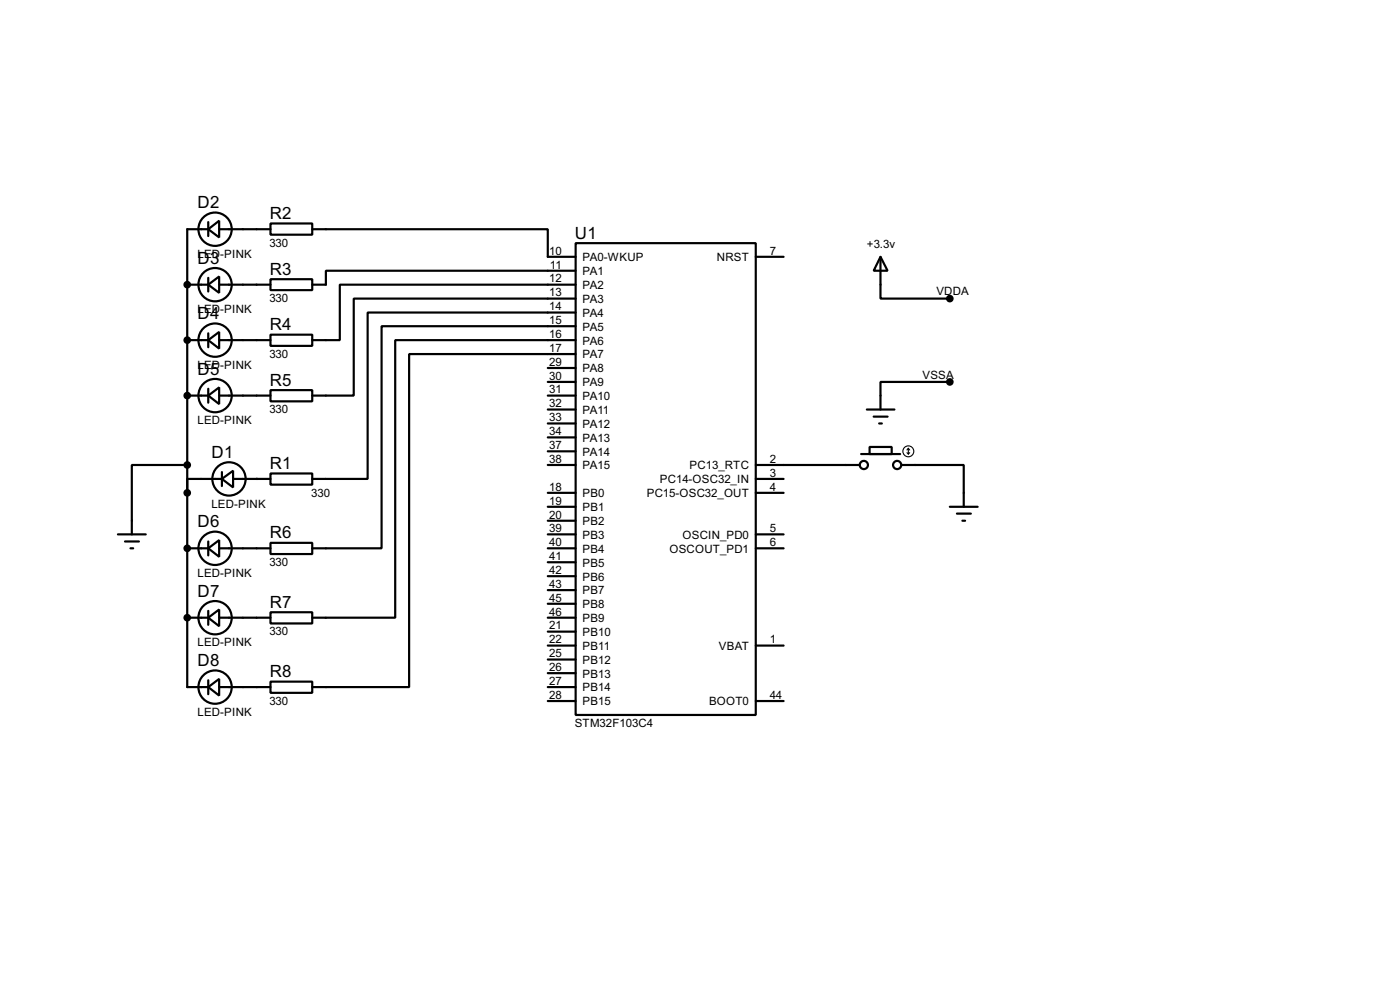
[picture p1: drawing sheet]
<svg xmlns="http://www.w3.org/2000/svg" width="256mm" height="180mm" viewBox="0 0 256 180" stroke-linecap="round" stroke-linejoin="round" font-family="sans-serif">
<g fill="#000">
<circle cx="34.3" cy="52.1" r=".2"/>
<circle cx="34.3" cy="72.4" r=".2"/>
<circle cx="34.3" cy="62.3" r=".2"/>
<circle cx="47" cy="87.7" r=".2"/>
<circle cx="34.3" cy="113.1" r=".2"/>
<circle cx="34.3" cy="100.4" r=".2"/>
</g>
<g fill="none" stroke="#000" stroke-width=".4">
<path d="M34.3 52.1h3.9M38.2 42l2-1.6v3.1zM38.2 52.1l2-1.5v3zM38.2 42h-3.9v83.8h3.9M38.2 40.7v2.5M38.2 50.9v2.5M40.2 42h9.4M40.2 52.1h9.4M49.6 40.9h7.6v2.1h-7.6zM49.6 51.1h7.6v2h-7.6zM57.2 42h43.2v5h5.1M105.5 44.5h33v86.4h-33z"/>
<path d="M105.5 57.2h-38.1v30.5h-10.2M105.5 49.6h-45.8v2.5h-2.5M105.5 52.1h-43.2v10.2h-5.1M105.5 54.7h-40.7v17.7h-7.6M105.5 59.7h-35.6v40.7h-12.7M138.5 47h5.1M161.3 47l1.3 2.6h-2.5zM161.3 47v7.7h12.7M34.3 62.3h3.9M34.3 72.4h3.9M38.2 62.3l2-1.5v3zM38.2 72.4l2-1.5v3.1z"/>
<path d="M38.2 61v2.6M38.2 71.2v2.5M40.2 62.3h9.4M40.2 72.4h9.4M49.6 61.3h7.6v2h-7.6zM49.6 71.4h7.6v2.1h-7.6zM100.4 72.4h5.1M100.4 67.4h5.1M100.4 69.9h5.1M100.4 75h5.1M100.4 77.5h5.1M105.5 62.3h-33.1v50.8h-15.2"/>
<path d="M105.5 64.8h-30.5v61h-17.8M158.8 75h5.1M160.1 76.3h2.5M161.1 77.5h.5M174 69.9h-12.7v5.1M21.6 97.8h5.1M22.9 99.1h2.6M34.3 85.1h-10.1v12.7M38.2 99.1v2.6M40.7 87.7l2-1.5v3zM40.7 87.7h-6.4v2.5M40.7 86.4v2.6"/>
<path d="M42.7 87.7h6.9M49.6 86.7h7.6v2h-7.6zM49.6 99.4h7.6v2h-7.6zM100.4 85.1h5.1M100.4 97.8h5.1M100.4 90.2h5.1M100.4 92.8h5.1M100.4 95.3h5.1M100.4 80.1h5.1M100.4 82.6h5.1M138.5 85.1h19M138.5 97.8h5.1"/>
<path d="M138.5 90.2h5.1M138.5 87.7h5.1M157.8 83.1h7.1M159.3 81.8h4.1v1.3h-4.1zM165.2 85.1h11.4v7.7M174 92.8h5.1M175.3 94h2.6M176.3 95.3h.5M23.9 100.4h.5M34.3 100.4h3.9M34.3 113.1h3.9M38.2 100.4l2-1.5v3z"/>
<path d="M38.2 113.1l2-1.5v3zM38.2 111.8v2.6M40.2 100.4h9.4M40.2 113.1h9.4M49.6 112.1h7.6v2h-7.6zM100.4 100.4h5.1M100.4 113.1h5.1M100.4 110.5h5.1M100.4 115.6h5.1M100.4 118.2h5.1M100.4 102.9h5.1M100.4 105.5h5.1"/>
<path d="M100.4 108h5.1M138.5 100.4h5.1M138.5 118.2h5.1M38.2 125.8l2-1.5v3zM38.2 124.5v2.6M40.2 125.8h9.4M49.6 124.8h7.6v2h-7.6zM100.4 125.8h5.1M100.4 128.3h5.1M100.4 120.7h5.1M100.4 123.2h5.1M138.5 128.3h5.1"/>
<circle cx="39.4" cy="42" r="3.1"/>
<circle cx="39.4" cy="52.1" r="3.1"/>
<circle cx="39.4" cy="72.4" r="3.1"/>
<circle cx="39.4" cy="62.3" r="3.1"/>
<circle cx="41.9" cy="87.7" r="3.1"/>
<circle cx="158.2" cy="85.1" r=".75"/>
<circle cx="164.3" cy="85.1" r=".75"/>
<circle cx="39.4" cy="113.1" r="3.1"/>
<circle cx="39.4" cy="100.4" r="3.1"/>
<circle cx="39.4" cy="125.8" r="3.1"/>
</g>
<g fill="#000" stroke="#000" stroke-width=".4">
<circle cx="34.3" cy="52.1" r=".5"/>
<circle cx="174" cy="54.7" r=".5"/>
<circle cx="34.3" cy="72.4" r=".5"/>
<circle cx="34.3" cy="62.3" r=".5"/>
<circle cx="174" cy="69.9" r=".5"/>
<circle cx="34.3" cy="90.2" r=".5"/>
<circle cx="34.3" cy="85.1" r=".5"/>
<circle cx="34.3" cy="113.1" r=".5"/>
<circle cx="34.3" cy="100.4" r=".5"/>
</g>
<g fill="none" stroke="#000" stroke-width=".2">
<path d="M166.2 82.9l.2 .2M166.4 82.1v1M166.4 82.1l-.2 .3M166.4 82.1l.3 .3M166.7 82.9l-.3 .2"/>
<circle cx="166.4" cy="82.6" r="1"/>
</g>
<g font-size="3.5">
<text x="36.2" y="38.1">D2</text>
<text x="49.4" y="40.1">R2</text>
<text x="105.3" y="43.7">U1</text>
<text x="36.2" y="48.3">D3</text>
<text x="49.4" y="50.3">R3</text>
<text x="36.2" y="58.4">D4</text>
<text x="49.4" y="60.5">R4</text>
<text x="36.2" y="68.6">D5</text>
<text x="49.4" y="70.6">R5</text>
<text x="38.8" y="83.8">D1</text>
<text x="49.4" y="85.9">R1</text>
<text x="36.2" y="96.5">D6</text>
<text x="49.4" y="98.6">R6</text>
<text x="36.2" y="109.2">D7</text>
<text x="49.4" y="111.3">R7</text>
<text x="36.2" y="121.9">D8</text>
<text x="49.4" y="124">R8</text>
</g>
<g font-size="2.4">
<text x="36.2" y="47.2">LED-PINK</text>
<text x="49.4" y="45.2">330</text>
<text x="100.6" y="46.6">10</text>
<text x="106.7" y="47.8">PA0-WKUP</text>
<text x="131.3" y="47.8">NRST</text>
<text x="141" y="46.6">7</text>
<text x="158.8" y="45.3">+3.3v</text>
<text x="100.6" y="51.7">12</text>
<text x="100.8" y="49.2">11</text>
<text x="106.7" y="52.9">PA2</text>
<text x="106.7" y="50.4">PA1</text>
<text x="36.2" y="57.4">LED-PINK</text>
<text x="49.4" y="55.3">330</text>
<text x="100.6" y="54.3">13</text>
<text x="100.6" y="56.8">14</text>
<text x="100.6" y="59.3">15</text>
<text x="106.7" y="55.4">PA3</text>
<text x="106.7" y="58">PA4</text>
<text x="171.5" y="54">VDDA</text>
<text x="49.4" y="65.5">330</text>
<text x="100.6" y="61.9">16</text>
<text x="100.6" y="64.4">17</text>
<text x="106.7" y="60.5">PA5</text>
<text x="106.7" y="63.1">PA6</text>
<text x="106.7" y="65.6">PA7</text>
<text x="36.2" y="67.5">LED-PINK</text>
<text x="100.6" y="67">29</text>
<text x="100.6" y="69.5">30</text>
<text x="100.6" y="72">31</text>
<text x="106.7" y="68.1">PA8</text>
<text x="106.7" y="70.7">PA9</text>
<text x="169" y="69.3">VSSA</text>
<text x="36.2" y="77.6">LED-PINK</text>
<text x="49.4" y="75.7">330</text>
<text x="100.6" y="74.6">32</text>
<text x="100.6" y="77.1">33</text>
<text x="106.7" y="73.2">PA10</text>
<text x="106.7" y="75.8">PA11</text>
<text x="100.6" y="79.7">34</text>
<text x="100.6" y="82.2">37</text>
<text x="106.7" y="78.3">PA12</text>
<text x="106.7" y="80.8">PA13</text>
<text x="106.7" y="83.4">PA14</text>
<text x="100.6" y="89.8">18</text>
<text x="100.6" y="84.7">38</text>
<text x="106.7" y="85.9">PA15</text>
<text x="120.9" y="88.5">PC14-OSC32_IN</text>
<text x="126.3" y="85.9">PC13_RTC</text>
<text x="141" y="84.7">2</text>
<text x="141" y="87.3">3</text>
<text x="141" y="89.8">4</text>
<text x="38.7" y="92.9">LED-PINK</text>
<text x="57" y="90.9">330</text>
<text x="100.6" y="92.4">19</text>
<text x="100.6" y="94.9">20</text>
<text x="106.7" y="91">PB0</text>
<text x="106.7" y="93.6">PB1</text>
<text x="118.5" y="91">PC15-OSC32_OUT</text>
<text x="100.6" y="97.4">39</text>
<text x="100.6" y="100">40</text>
<text x="106.7" y="96.1">PB2</text>
<text x="106.7" y="98.6">PB3</text>
<text x="106.7" y="101.2">PB4</text>
<text x="122.6" y="101.2">OSCOUT_PD1</text>
<text x="125" y="98.6">OSCIN_PD0</text>
<text x="141" y="97.4">5</text>
<text x="141" y="100">6</text>
<text x="36.2" y="105.6">LED-PINK</text>
<text x="49.4" y="103.6">330</text>
<text x="100.6" y="102.5">41</text>
<text x="100.6" y="105.1">42</text>
<text x="100.6" y="107.6">43</text>
<text x="106.7" y="103.7">PB5</text>
<text x="106.7" y="106.3">PB6</text>
<text x="100.6" y="110.1">45</text>
<text x="100.6" y="112.7">46</text>
<text x="106.7" y="111.3">PB8</text>
<text x="106.7" y="113.9">PB9</text>
<text x="106.7" y="108.8">PB7</text>
<text x="36.2" y="118.3">LED-PINK</text>
<text x="49.4" y="116.3">330</text>
<text x="100.6" y="115.2">21</text>
<text x="100.6" y="117.8">22</text>
<text x="106.7" y="116.4">PB10</text>
<text x="106.7" y="119">PB11</text>
<text x="131.7" y="119">VBAT</text>
<text x="141" y="117.8">1</text>
<text x="100.6" y="120.3">25</text>
<text x="100.6" y="122.8">26</text>
<text x="100.6" y="125.4">27</text>
<text x="106.7" y="121.5">PB12</text>
<text x="106.7" y="124">PB13</text>
<text x="36.2" y="131">LED-PINK</text>
<text x="49.4" y="129">330</text>
<text x="100.6" y="127.9">28</text>
<text x="106.7" y="126.6">PB14</text>
<text x="106.7" y="129.1">PB15</text>
<text x="129.9" y="129.1">BOOT0</text>
<text x="141" y="127.9">44</text>
<text x="105.3" y="133.1">STM32F103C4</text>
</g>
</svg>
